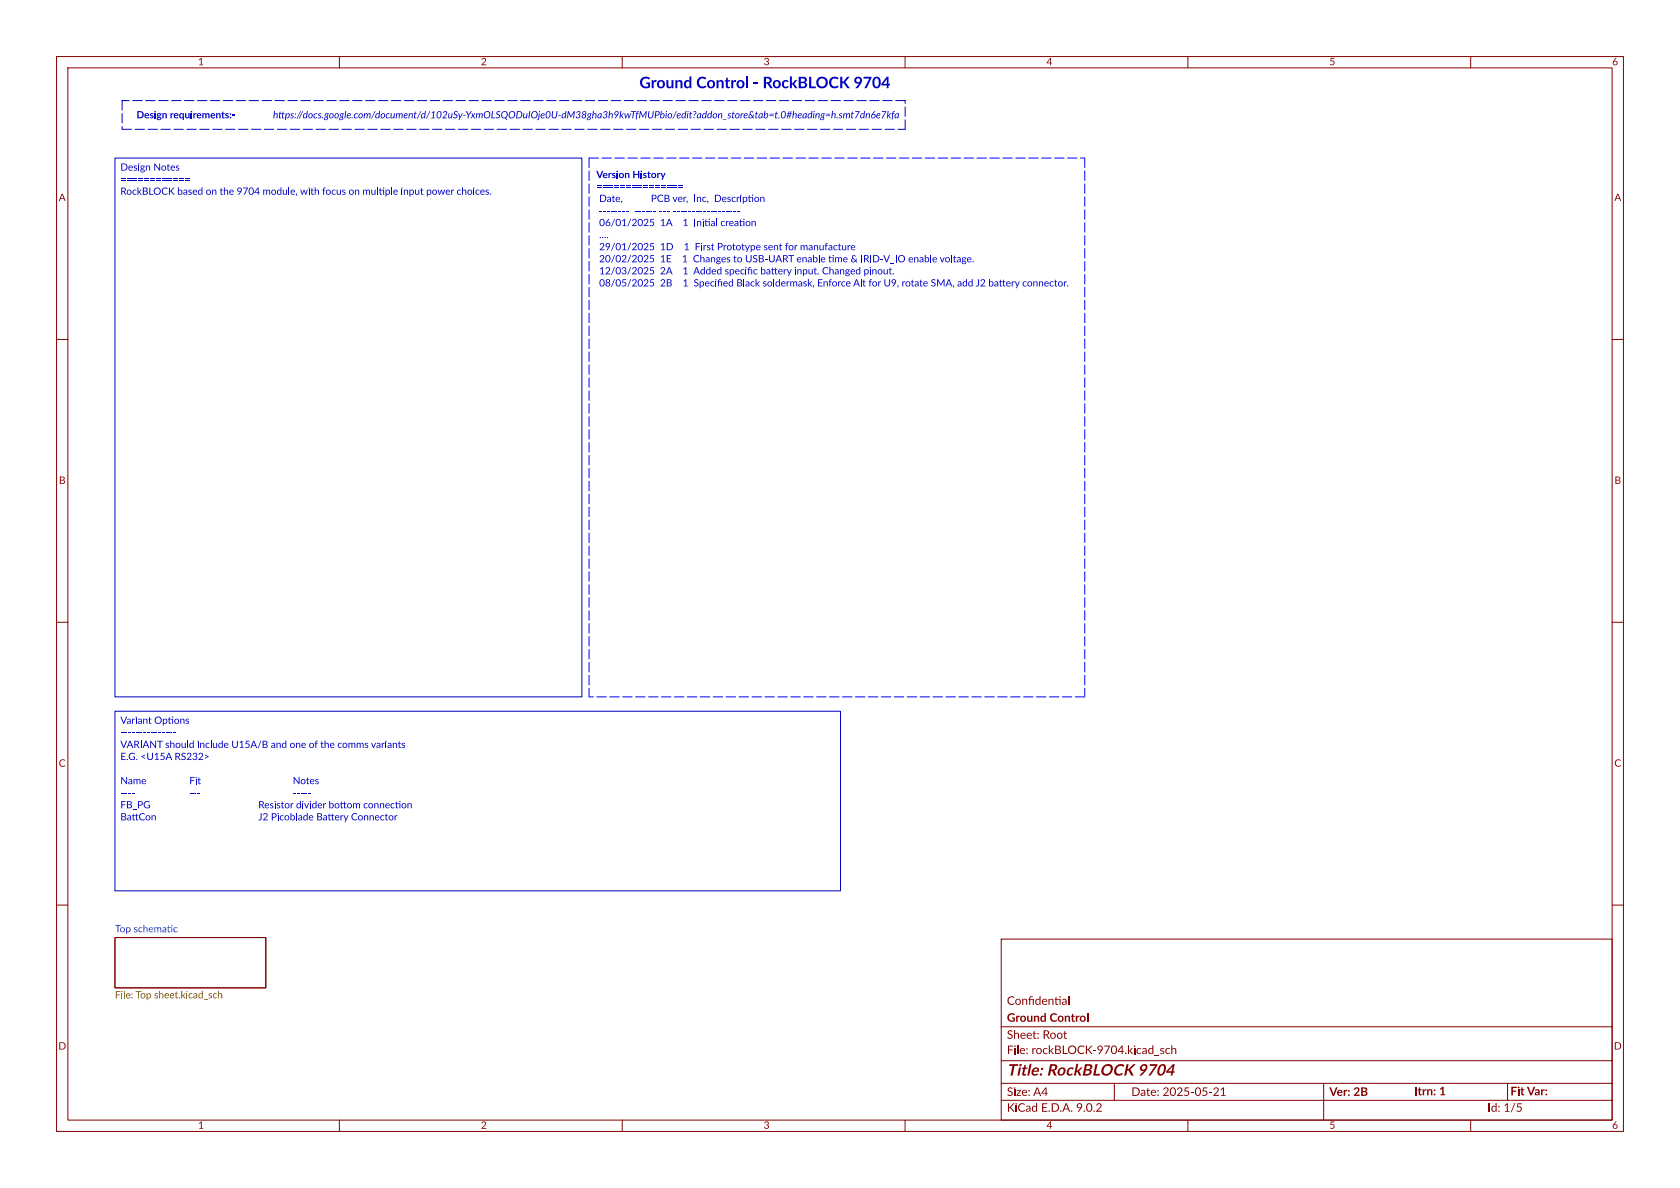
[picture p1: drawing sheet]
<svg xmlns="http://www.w3.org/2000/svg" width="297mm" height="210mm" viewBox="0 0 297 210" stroke-linecap="round" stroke-linejoin="round" font-family="sans-serif">
<g fill="none" stroke="#840000" stroke-width=".18">
<path d="M10 10h277v190h-277zM12 12h273v186h-273zM60 10v2M110 10v2M160 10v2M210 10v2M260 10v2M10 60h2M285 60h2M10 110h2M285 110h2M10 160h2"/>
<path d="M177 166h108v32h-108zM285 160h2M60 198v2M110 198v2M160 198v2M210 198v2M260 198v2"/>
</g>
<path d="M215.8 192.6l.6-.4v1.4h.3v.1h-.8v-.1h.3v-1.1l-.3 .2z" fill="#840000"/>
<path d="M20.3 165.7h26.7v8.9h-26.7zM177 194.5h108M177 191.5h108M177 187.5h108M177 181.5h108M197 191.5v3M234 191.5v6.5M266.5 191.5v3" fill="none" stroke="#840000" stroke-width=".18"/>
<path d="M21.6 17.8v5.1M21.6 17.8h.1M160 17.8h-138.4M21.6 22.9h138.4M160 22.9v-5.1" fill="none" stroke="#0000c2" stroke-width=".18" stroke-dasharray="1.7 .6"/>
<path d="M104.1 27.9h87.7M104.1 27.9v95.3M191.8 27.9v95.3M191.8 123.2h-87.7" fill="none" stroke="#00f" stroke-width=".18" stroke-dasharray="1.7 .6"/>
<path d="M20.3 27.9h82.6v95.3h-82.6z" fill="none" stroke="#0000c2" stroke-width=".18"/>
<g fill="#0000c2">
<path d="M31.7 31.5h.8v.1h-.8z"/>
<path d="M32.7 31.5h.8v.1h-.8z"/>
</g>
<path d="M20.3 125.7h128.3v31.8h-128.3z" fill="none" stroke="#0000c2" stroke-width=".18"/>
<g fill="#0000c2">
<path d="M21.4 129.5h.4v.1h-.4z"/>
<path d="M22 129.5h.5v.1h-.5z"/>
<path d="M22.7 129.5h.4v.1h-.4z"/>
<path d="M23.4 129.5h.4v.1h-.4z"/>
<path d="M24 129.5h.5v.1h-.5z"/>
<path d="M24.7 129.5h.4v.1h-.4z"/>
<path d="M25.3 129.5h.5v.1h-.5z"/>
<path d="M26 129.5h.4v.1h-.4z"/>
<path d="M26.7 129.5h.4v.1h-.4z"/>
<path d="M27.3 129.5h.5v.1h-.5z"/>
<path d="M28 129.5h.4v.1h-.4z"/>
<path d="M28.6 129.5h.5v.1h-.5z"/>
<path d="M29.3 129.5h.4v.1h-.4z"/>
<path d="M30 129.5h.4v.1h-.4z"/>
<path d="M30.6 129.5h.5v.1h-.5z"/>
<path d="M51.9 137.3l.2 .1 .7 .9v-1h.1v1.3h-.1l-.7-1v1h-.2z"/>
<path d="M53.3 137.8a.45 .45 0 0 1 .7 .1 .45 .45 0 0 1-.3 .7 .45 .45 0 0 1-.5-.4h.1a.3 .3 0 0 0 .4 .3 .3 .3 0 0 0 .1-.5l-.3-.2-.2 .4h-.1z"/>
<path d="M54.3 137.4h.1v.3h.3v.2h-.3v.5l.3 .2h-.2l-.2-.1v-.6l-.2-.1z"/>
<path d="M54.9 137.8a.37 .37 0 0 1 .5-.1 .37 .37 0 0 1 .1 .5h-.6a.36 .36 0 0 0 .2 .3 .36 .36 0 0 0 .4-.1 .41 .41 0 0 1-.5 .2 .41 .41 0 0 1-.2-.5h.6l-.2-.3-.4 .3z"/>
<path d="M55.8 137.8l.3-.1 .2 .2a.2 .2 0 0 0-.3-.1 .2 .2 0 0 0-.1 .2 .32 .32 0 0 1 .4 .2 .32 .32 0 0 1-.1 .4 .32 .32 0 0 1-.5-.1l.1-.1a.23 .23 0 0 0 .2 .1 .23 .23 0 0 0 .2-.2l-.4-.2z"/>
<path d="M21.4 140.2h.4v.1h-.4z"/>
<path d="M22 140.2h.5v.1h-.5z"/>
<path d="M22.7 140.2h.4v.1h-.4z"/>
<path d="M23.4 140.2h.4v.1h-.4z"/>
<path d="M33.6 140.2h.4v.1h-.4z"/>
<path d="M34.2 140.2h.5v.1h-.5z"/>
<path d="M34.9 140.2h.4v.1h-.4z"/>
<path d="M51.9 140.2h.4v.1h-.4z"/>
<path d="M52.5 140.2h.5v.1h-.5z"/>
<path d="M53.2 140.2h.4v.1h-.4z"/>
<path d="M53.8 140.2h.5v.1h-.5z"/>
<path d="M54.5 140.2h.4v.1h-.4z"/>
<path d="M45.8 141.6h.4a.37 .37 0 0 1 .4 .3 .37 .37 0 0 1-.3 .4l.5 .6h-.2l-.5-.5h-.1v.5h-.2v-.7h.5l.2-.2-.2-.2h-.3v.4h-.2z"/>
<path d="M46.9 142.1a.37 .37 0 0 1 .5-.1 .37 .37 0 0 1 .1 .4h-.6a.36 .36 0 0 0 .3 .4 .36 .36 0 0 0 .3-.1 .41 .41 0 0 1-.5 .2 .41 .41 0 0 1-.2-.6h.6l-.2-.2-.4 .2z"/>
<path d="M47.8 142.1l.3-.1 .2 .2a.2 .2 0 0 0-.3-.1 .2 .2 0 0 0-.1 .2 .32 .32 0 0 1 .4 .2 .32 .32 0 0 1-.1 .4 .32 .32 0 0 1-.5-.2h.1a.23 .23 0 0 0 .2 .1 .23 .23 0 0 0 .2-.2l-.4-.2z"/>
<path d="M48.6 142h.1v.9h-.1z"/>
<path d="M49 142.1l.3-.1 .2 .2a.2 .2 0 0 0-.3-.1 .2 .2 0 0 0-.1 .2 .32 .32 0 0 1 .4 .2 .32 .32 0 0 1-.1 .4 .32 .32 0 0 1-.5-.2h.1a.23 .23 0 0 0 .2 .1 .23 .23 0 0 0 .2-.2l-.4-.2z"/>
<path d="M49.8 141.7h.2v.3h.2v.1h-.2v.6l.2 .1-.1 .1-.3-.1v-.7h-.1z"/>
<path d="M50.4 142.1a.45 .45 0 0 1 .7 .1 .45 .45 0 0 1-.2 .6 .45 .45 0 0 1-.6-.4h.2a.3 .3 0 0 0 .4 .4 .3 .3 0 0 0 .1-.5l-.3-.2-.2 .3h-.2z"/>
<path d="M51.4 142l.2 .1a.15 .15 0 0 1 .1-.1 .15 .15 0 0 1 .2 .1l-.3 .1-.1 .7h-.1z"/>
<path d="M46.1 143.7h.2v.9a.34 .34 0 0 1-.2 .4 .34 .34 0 0 1-.4-.1l.4-.2z"/>
<path d="M46.7 143.8a.42 .42 0 0 1 .6 .1 .42 .42 0 0 1-.2 .6l-.4 .4h.6v.1h-.8l.4-.5a.3 .3 0 0 0 .3-.4 .3 .3 0 0 0-.4-.2l-.3 .2z"/>
<path d="M115.2 34.4h.4a.44 .44 0 0 1 .5 .6 .44 .44 0 0 1-.7 .2v.5h-.2v-.6l.6-.1 .1-.3-.2-.1h-.3v.5h-.2z"/>
<path d="M116.4 34.6l.3-.2a.31 .31 0 0 1 .5 .3 .5 .5 0 0 0-.7 0 .5 .5 0 0 0 0 .7 .5 .5 0 0 0 .7 .1 .37 .37 0 0 1-.6 .2 .68 .68 0 0 1-.2-1.1z"/>
<path d="M117.5 34.4h.4a.33 .33 0 0 1 .4 .2 .33 .33 0 0 1-.2 .4 .34 .34 0 0 1 .3 .5 .34 .34 0 0 1-.5 .2h-.4v-.1l.6-.1 .1-.3-.5-.1v.5h-.2v-.6h.6l.1-.3-.5-.1v.4h-.2z"/>
<path d="M118.9 34.8h.2l.2 .7 .3-.7h.2l-.4 .9h-.1z"/>
<path d="M120 34.9a.37 .37 0 0 1 .4-.1 .37 .37 0 0 1 .2 .5h-.6a.36 .36 0 0 0 .2 .3 .36 .36 0 0 0 .4-.1 .41 .41 0 0 1-.5 .2 .41 .41 0 0 1-.3-.5h.7l-.2-.3-.5 .3z"/>
<path d="M130.3 37.2h.4v.2h-.4z"/>
<path d="M115 38.7h.6v.1h-.5v.4a.42 .42 0 0 1 .5 .2 .42 .42 0 0 1-.2 .5 .42 .42 0 0 1-.5-.1 .34 .34 0 0 0 .5 0 .34 .34 0 0 0 0-.5h-.5z"/>
<path d="M115 43h.6v.1h-.5v.3a.42 .42 0 0 1 .5 .2 .42 .42 0 0 1-.2 .6 .42 .42 0 0 1-.5-.2 .34 .34 0 0 0 .5 .1 .34 .34 0 0 0 0-.5h-.5z"/>
<path d="M115 45.1h.6v.1h-.5v.4a.42 .42 0 0 1 .5 .2 .42 .42 0 0 1-.2 .5 .42 .42 0 0 1-.5-.1 .34 .34 0 0 0 .5 0 .34 .34 0 0 0 0-.5h-.5z"/>
<path d="M115 47.2h.6v.2h-.5v.3a.42 .42 0 0 1 .5 .2 .42 .42 0 0 1-.2 .5 .42 .42 0 0 1-.5-.1 .34 .34 0 0 0 .5 0 .34 .34 0 0 0 0-.4l-.5-.1z"/>
<path d="M115 49.4h.6v.1h-.5v.3a.42 .42 0 0 1 .5 .2 .42 .42 0 0 1-.2 .6 .42 .42 0 0 1-.5-.2 .34 .34 0 0 0 .5 .1 .34 .34 0 0 0 0-.5h-.5z"/>
<circle cx="48.6" cy="141.7" r=".11"/>
</g>
<text font-size="2.8" fill="#0000c2" x="113" y="15.9">GroundControl- RockBLOCK9704</text>
<text font-size="2.8" fill="#840000" x="178" y="190.7">Title:RockBLOCK9704</text>
<g font-size="2.1" fill="#840000">
<text x="178" y="178.1">Confidential</text>
<text x="178" y="184.1">Sheet:Root</text>
<text x="178" y="181.1">GroundControl</text>
<text x="178" y="186.8">File: rockBLOCK-9704.kicad_sch</text>
<text x="178" y="197">KiCadE.D.A.9.0.2</text>
<text x="178" y="194.2">Size:A4</text>
<text x="200" y="194.2">Date: 2025-05-21</text>
<text x="235" y="194.2">Ver:2B</text>
<text x="250" y="194.1">Itrn:1</text>
<text x="263" y="197">Id: 1/5</text>
<text x="267" y="194.1">Fit Var:</text>
</g>
<g font-size="1.8" fill="#840000">
<text x="35" y="11.9">1</text>
<text x="85" y="11.9">2</text>
<text x="135" y="11.9">3</text>
<text x="185" y="11.9">4</text>
<text x="235" y="11.9">5</text>
<text x="285" y="11.9">6</text>
<text x="10.4" y="35.9">A</text>
<text x="285.4" y="35.9">A</text>
<text x="10.4" y="85.9">B</text>
<text x="285.4" y="85.9">B</text>
<text x="10.4" y="135.9">C</text>
<text x="285.4" y="135.9">C</text>
<text x="10.3" y="185.9">D</text>
<text x="285.3" y="185.9">D</text>
<text x="35" y="199.9">1</text>
<text x="85" y="199.9">2</text>
<text x="135" y="199.9">3</text>
<text x="185" y="199.9">4</text>
<text x="235" y="199.9">5</text>
<text x="285" y="199.9">6</text>
</g>
<g font-size="1.8" fill="#0000c2">
<text x="24.1" y="21.1">Designrequirements:-</text>
<text x="48.3" y="21.1">https://docs.google.com/document/d/102uSy-YxmOLSQODuIOje0U-dM38gha3h9kwTfMUPbio/edit?addon_store&amp;tab=t.0#heading=h.smt7dn6e7kfa</text>
<text x="21.3" y="30.7">Design Notes</text>
<text x="21.3" y="32.8">============</text>
<text x="21.3" y="34.9">RockBLOCKbasedon the 9704 module, with focus on multiple input power choices.</text>
<text x="105.4" y="31.7">VersionHistory</text>
<text x="105.4" y="33.8">===============</text>
<text x="105.9" y="35.9">Date, PCB</text>
<text x="120.5" y="35.9">ver, Inc, Description</text>
<text x="105.9" y="38.1">--------</text>
<text x="105.9" y="40.2">06/01/2025</text>
<text x="112.1" y="38.1">------ --- ------------------</text>
<text x="116.7" y="40.2">1A</text>
<text x="120.7" y="40.2">1 Initial creation</text>
<text x="105.9" y="42.3">....</text>
<text x="105.9" y="44.5">29/01/2025</text>
<text x="105.9" y="46.6">20/02/2025</text>
<text x="116.7" y="44.5">1D</text>
<text x="116.7" y="46.6">1E</text>
<text x="120.6" y="46.6">1 Changesto USB-UARTenable time &amp; IRID-V_IOenable voltage.</text>
<text x="120.9" y="44.5">1 First Prototype sent for manufacture</text>
<text x="105.9" y="48.7">12/03/2025</text>
<text x="105.9" y="50.9">08/05/2025</text>
<text x="116.7" y="48.7">2A</text>
<text x="116.7" y="50.9">2B</text>
<text x="120.7" y="48.7">1 Added specific battery input. Changedpinout.</text>
<text x="120.7" y="50.9">1 SpecifiedBlack soldermask,Enforce Alt for U9, rotate SMA, add J2 battery connector.</text>
<text x="21.3" y="128.5">Variant Options</text>
<text x="21.3" y="132.7">VARIANTshould include U15A/B and one of the commsvariants</text>
<text x="21.3" y="134.9">E.G.&lt;U15A RS232&gt;</text>
<text x="21.3" y="139.1">Name</text>
<text x="21.3" y="143.4">FB_PG</text>
<text x="32.4" y="139.1">Notes</text>
<text x="52.3" y="143.4">divider bottom connection</text>
<text x="21.3" y="145.5">BattCon</text>
<text x="47.9" y="145.5">PicobladeBattery Connector</text>
</g>
<text font-size="1.8" fill="#006464" x="20.3" y="165">Topschematic</text>
<text font-size="1.8" fill="#725600" x="20.3" y="177">File: Topsheet.kicad_sch</text>
</svg>
